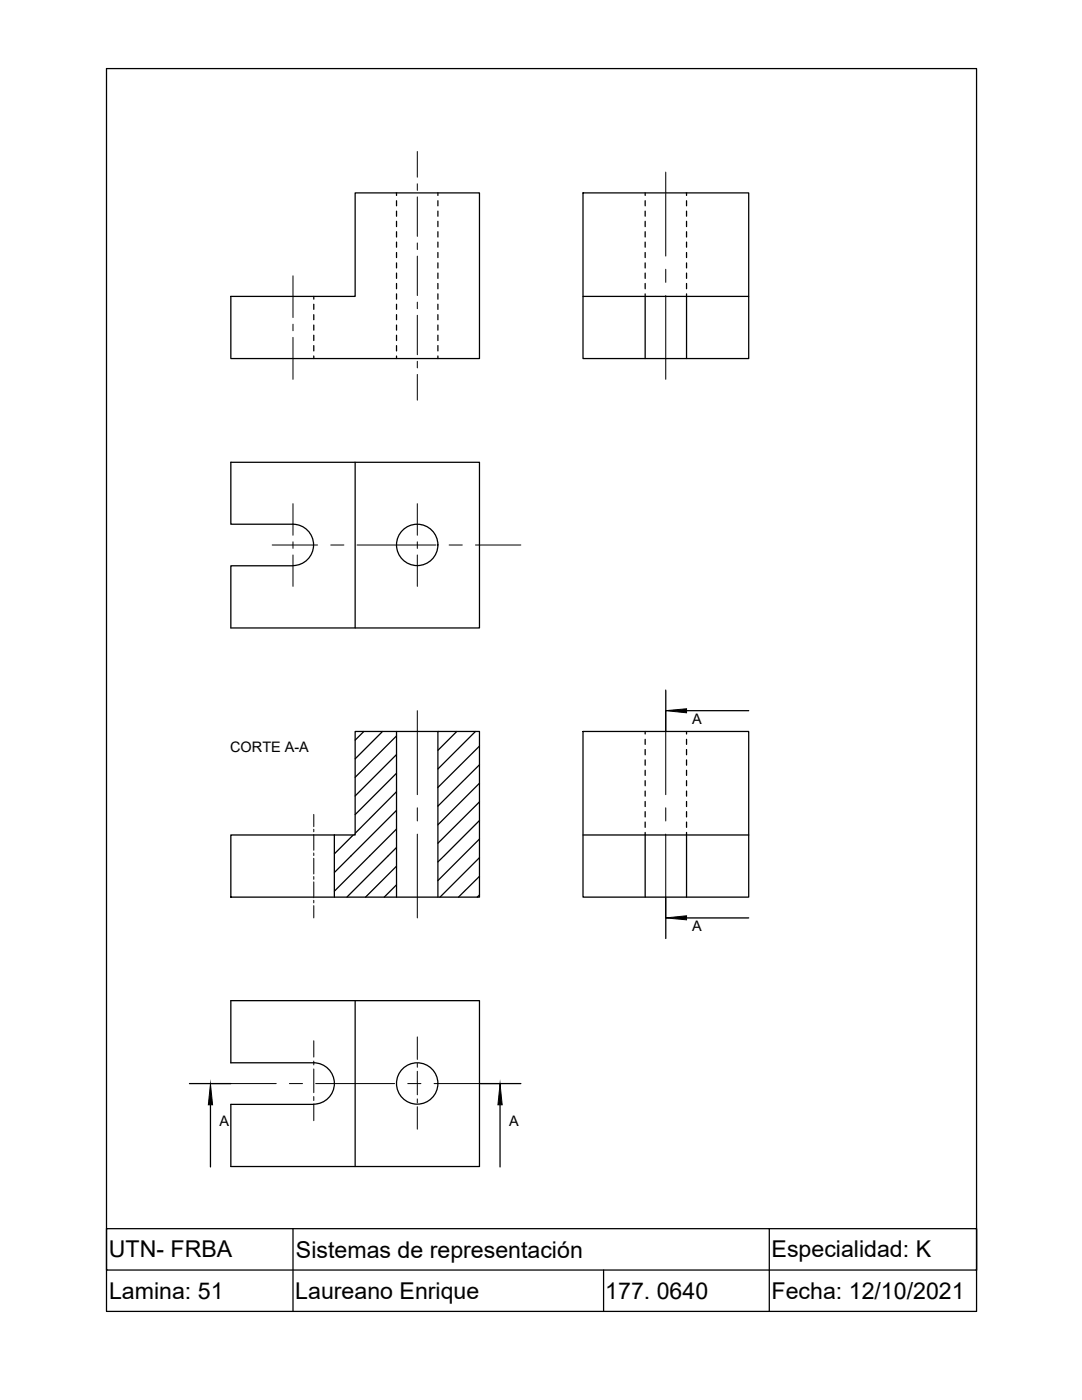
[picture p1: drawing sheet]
<svg xmlns="http://www.w3.org/2000/svg" width="216mm" height="279mm" viewBox="0 0 216 279" stroke-linecap="round" stroke-linejoin="round" font-family="sans-serif">
<!-- layer: 0 -->
<g fill="none" stroke="#000" stroke-width=".25">
<path d="M21.3 13.7h173.6v239.8v-8.3h-173.6v8.3h173.6v8.2h-173.6zM116.3 38.5h33.1v33.1h-33.1zM46.1 59.2h24.8v-20.7h24.8v33.1h-49.6zM116.3 59.2h33.1M128.7 59.2v12.4M137 59.2v12.4M70.9 92.3v33M58.4 112.9a4.1 4.1 0 0 0 4.2-4.1 4.1 4.1 0 0 0-4.1-4.2h-12.4v-12.3h49.6v33h-49.6v-12.4h12.4M132.8 137.7v8.3M72.6 146l-1.7 1.7M76.3 146l-5.4 5.4M79.1 146.9l-8.2 8.2"/>
<path d="M79.1 150.6l-8.2 8.2M79.1 154.3l-8.2 8.3M79.1 158l-8.2 8.3M79.1 146v33M87.4 146v33M87.5 146h-.1M91.1 146l-3.7 3.7M94.9 146l-7.5 7.5M95.7 148.9l-8.3 8.3M95.7 152.6l-8.3 8.3M95.7 156.3l-8.3 8.3M116.3 146h33.1v33h-33.1z"/>
<path d="M137 141.8h12.4M46.1 166.6h24.8v-20.6h24.8v33h-49.6zM66.7 166.6v12.4M66.8 166.6l-.1 .1M70.5 166.6l-3.8 3.8M79.1 161.7l-12.4 12.4M79.1 165.5l-12.4 12.4M79.1 169.1l-9.9 9.9M79.1 172.9l-6.2 6.1M79.1 176.6l-2.4 2.4M95.7 163.8l-8.3 8.2M95.7 167.4l-8.3 8.3"/>
<path d="M95.7 160l-8.3 8.3M95.7 171.2l-7.9 7.8M95.7 174.9l-4.2 4.1M95.7 178.6l-.5 .4M116.3 166.6h33.1M128.7 166.6v12.4M132.8 179v8.3M137 166.6v12.4M70.9 199.7v33.1M137 183.2h12.4M37.8 216.3h8.3M95.7 216.3h8.2"/>
<path d="M42 220.5v12.4M62.6 220.4a4.1 4.1 0 0 0 4.1-4.2 4.1 4.1 0 0 0-4.1-4.1h-16.5v-12.4h49.6v33.1h-49.6v-12.4h16.5M99.8 220.5v12.4M58.5 245.2v16.5M120.4 253.5v8.2M153.5 245.2v16.5"/>
<circle cx="83.2" cy="108.7" r="4.1"/>
<circle cx="83.2" cy="216.2" r="4.1"/>
</g>
<!-- layer: Lineas invisibles -->
<g fill="none" stroke="#000" stroke-width=".25">
<path d="M79.1 38.5v.5M87.4 38.5v.5M128.7 38.5v.5M137 38.5v.5M62.6 59.2v.5M79.1 40.1v1M79.1 42.1v1.1M79.1 44.2v1M79.1 46.2v1.1M79.1 48.3v1M79.1 50.4v1M79.1 52.5v1"/>
<path d="M79.1 54.5v1.1M79.1 56.6v1M79.1 58.6v1.1M87.4 40.1v1M87.4 42.1v1.1M87.4 44.2v1M87.4 46.2v1.1M87.4 48.3v1M87.4 50.4v1M87.4 52.5v1M87.4 54.5v1.1M87.4 56.6v1"/>
<path d="M87.4 58.6v1.1M128.7 40.1v1M128.7 42.1v1.1M128.7 44.2v1M128.7 46.2v1.1M128.7 48.3v1M128.7 50.4v1M128.7 52.5v1M128.7 54.5v1.1M128.7 56.6v1M128.7 58.6v.6M137 40.1v1"/>
<path d="M137 42.1v1.1M137 44.2v1M137 46.2v1.1M137 48.3v1M137 50.4v1M137 52.5v1M137 54.5v1.1M137 56.6v1M137 58.6v.6M62.6 60.7v1M62.6 62.8v1M62.6 64.9v1"/>
<path d="M62.6 66.9v1.1M62.6 69v1M62.6 71v.6M79.1 60.7v1M79.1 62.8v1M79.1 64.9v1M79.1 66.9v1.1M79.1 69v1M79.1 71v.6M87.4 60.7v1M87.4 62.8v1M87.4 64.9v1"/>
<path d="M87.4 66.9v1.1M87.4 69v1M87.4 71v.6M128.7 146v.5M128.7 147.5v1.1M128.7 149.6v1M128.7 151.7v1M128.7 153.7v1M128.7 155.8v1M128.7 157.9v1M128.7 159.9v1.1M137 146v.5"/>
<path d="M137 147.5v1.1M137 149.6v1M137 151.7v1M137 153.7v1M137 155.8v1M137 157.9v1M137 159.9v1.1M128.7 162v1M128.7 164.1v1M128.7 166.1v.5M137 162v1M137 164.1v1"/>
<path d="M137 166.1v.5"/>
</g>
<!-- layer: Lineas de cortes -->
<g fill="none" stroke="#000" stroke-width=".2">
<path d="M83.3 30.2v5.2M83.3 36.7v1.3M83.3 39.3v7.9M132.8 34.3v16.8M58.5 55v8.4M83.3 48.5v1.3M83.3 51.1v7.9M132.8 53.7v2.7M132.8 59v16.7M58.5 64.7v1.3M58.5 67.3v8.4M83.3 60.3v1.3"/>
<path d="M83.3 62.9v7.9M83.3 72.1v1.3M83.3 74.7v5.2M54.3 108.8h9.1M58.5 100.5v6.3M58.5 108.1v1.3M58.5 110.8v6.2M66 108.8h2.6M71.2 108.8h15.8M83.3 100.5v6.3M83.3 108.1v1.3M83.3 110.8v6.2"/>
<path d="M89.6 108.8h2.6M94.9 108.8h9M83.3 141.8v16.8M132.8 141.8v16.8M62.6 162.5v2.5M62.6 165.5v.5M62.6 166.6v3.1M62.6 170.2v.5M62.6 171.3v3.1M62.6 174.9v.6M62.6 176v3.2M62.6 179.7v.5"/>
<path d="M83.3 161.2v2.6M83.3 166.5v16.7M132.8 161.2v2.6M132.8 166.5v16.7M62.6 180.7v2.5M41.9 216.3h13.2M57.7 216.3h2.7M62.6 207.7v3.3M62.6 211.8v.7M62.6 213.3v4.8M62.6 218.8v.8M63 216.3h15.7"/>
<path d="M81.4 216.3h2.6M83.3 206.9v4.5M83.3 212.2v.8M83.3 213.8v4.7M83.3 219.3v.8M86.6 216.3h13.2M62.6 220.4v3.3M83.3 220.9v4.5"/>
</g>
<!-- layer: 0 -->
<path d="M132.8 141.8l4.2-.4v.9zM132.8 183.2l4.2-.4v.8zM42 216.3l.4 4.2h-.8zM99.8 216.3l.4 4.2h-.8z" fill="#000" stroke="#000" stroke-width=".2"/>
<g font-size="4.6">
<text x="21.7" y="250.9">UTN- FRBA</text>
<text x="59.1" y="251">Sistemas de representación</text>
<text x="154" y="250.9">Especialidad: K</text>
<text x="21.8" y="259.3">Lamina: 51</text>
<text x="58.9" y="259.2">Laureano Enrique</text>
<text x="120.8" y="259.2">177. 0640</text>
<text x="154" y="259.2">Fecha: 12/10/2021</text>
</g>
<g font-size="2.9">
<text x="138.1" y="144.5">A</text>
<text x="45.9" y="150.1">CORTE A-A</text>
<text x="138.1" y="185.9">A</text>
<text x="43.8" y="224.7">A</text>
<text x="101.6" y="224.7">A</text>
</g>
</svg>
